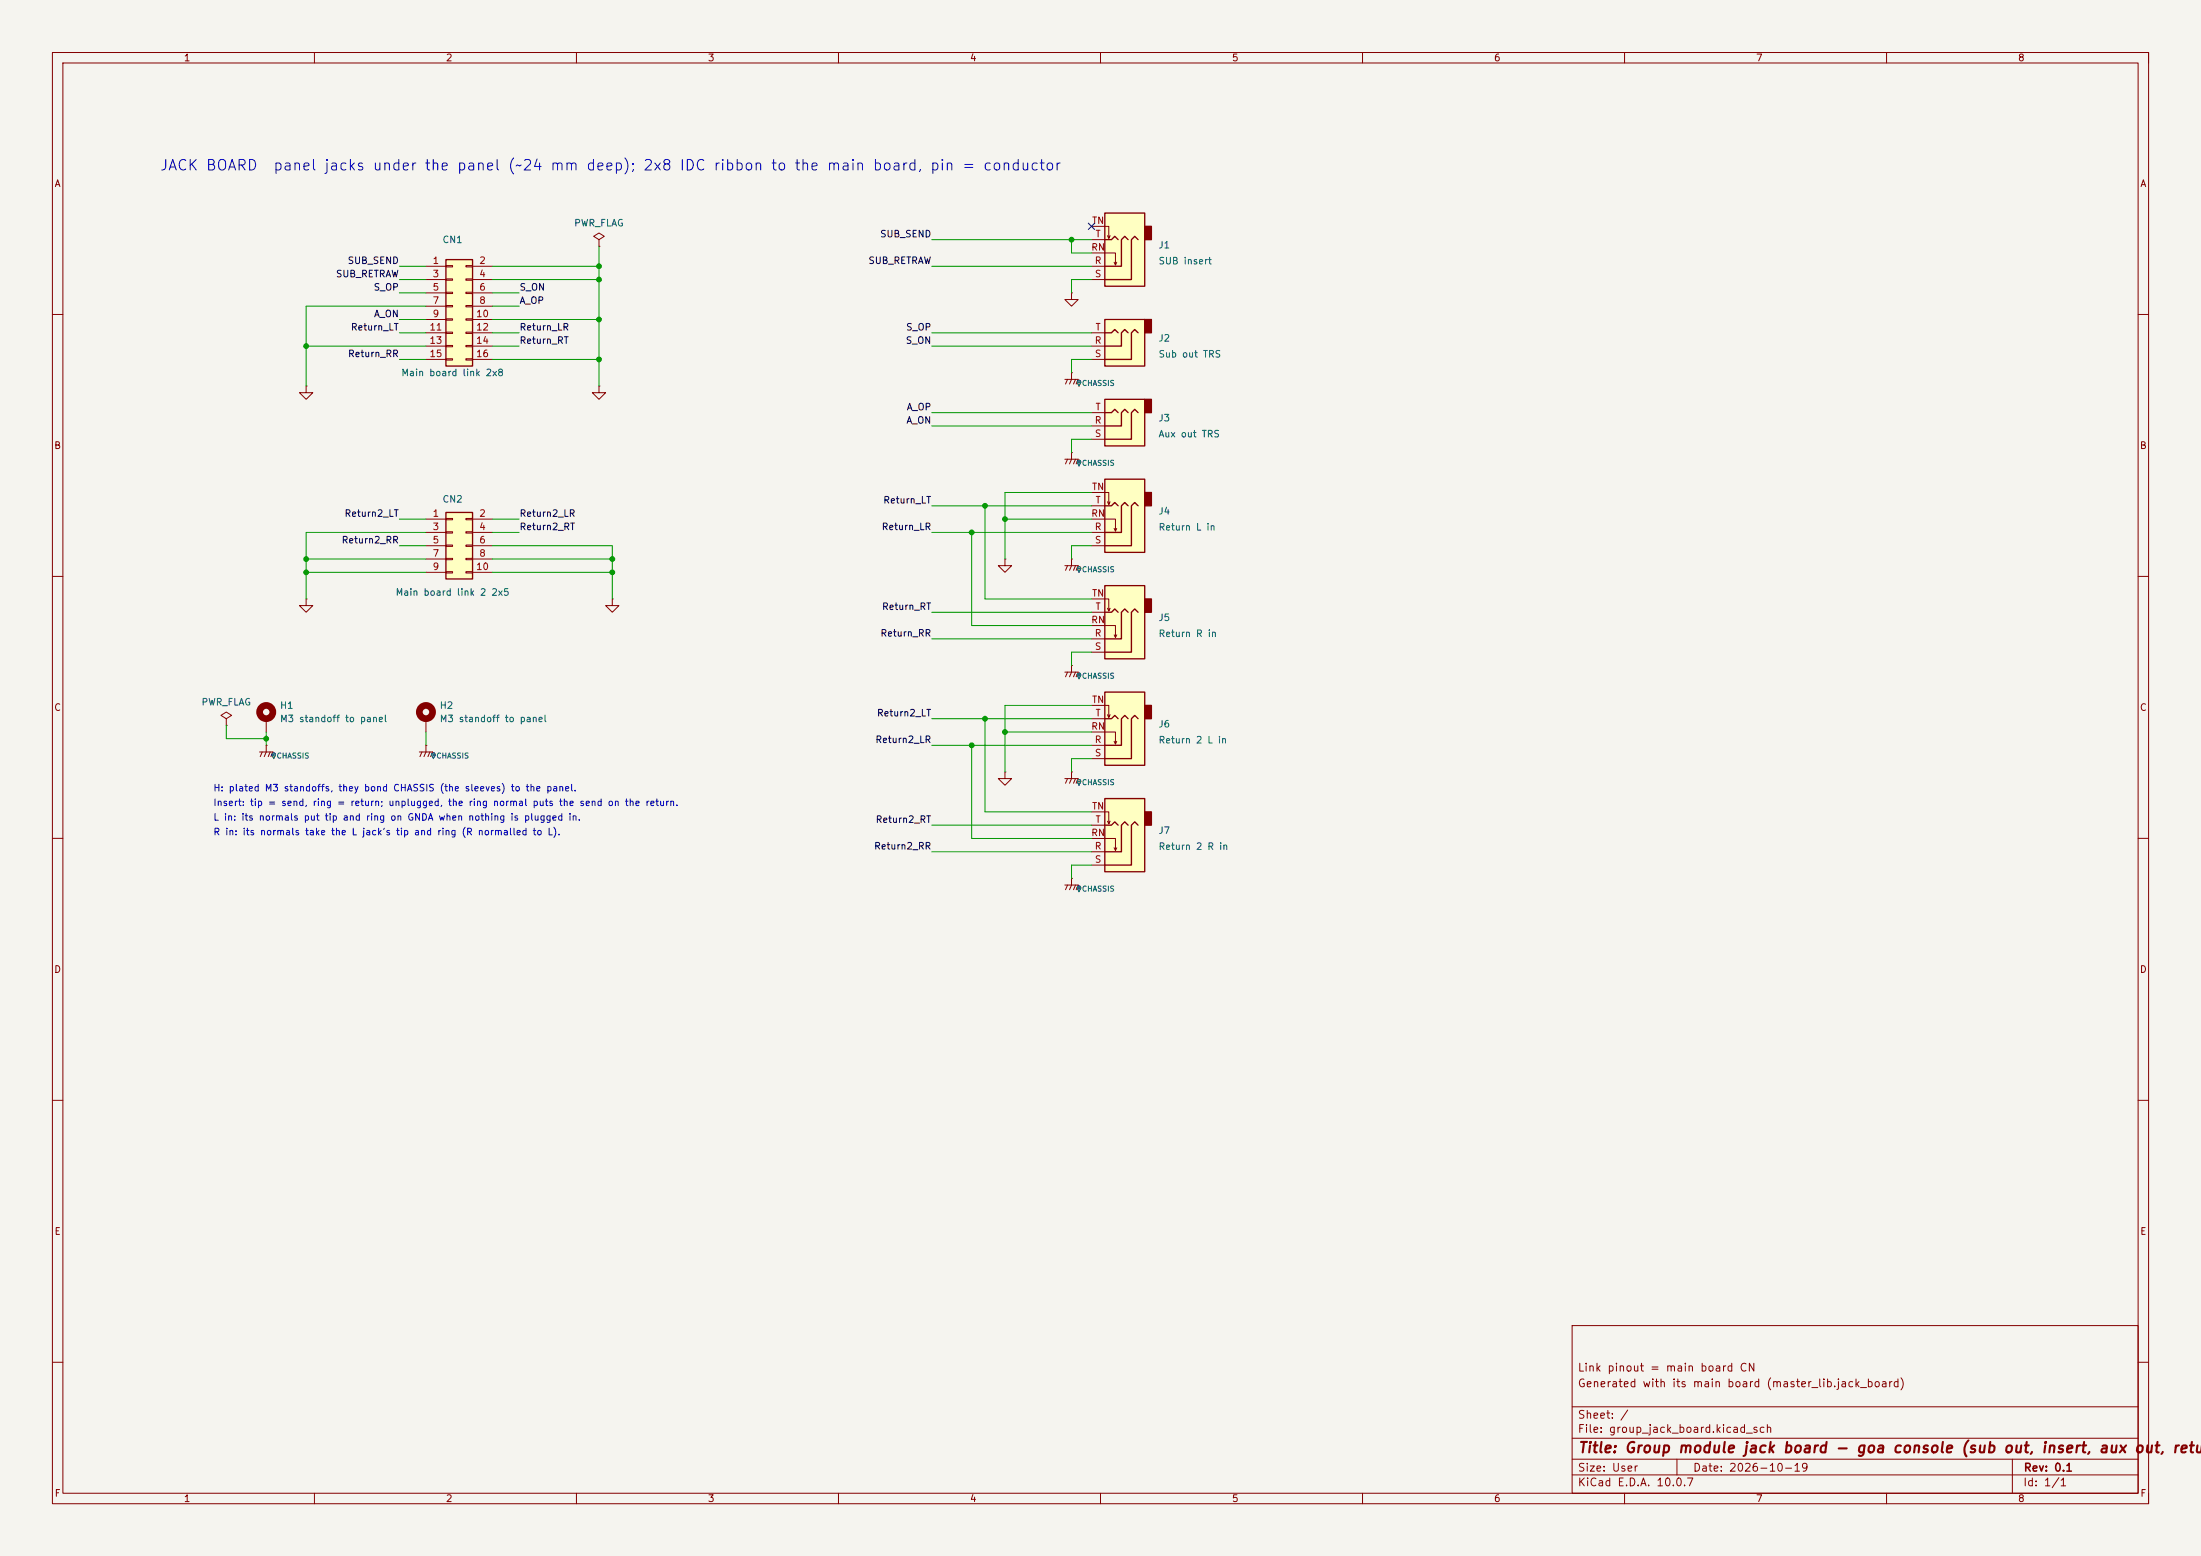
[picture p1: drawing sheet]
(kicad_sch (version 20230121) (generator eeschema)

 (paper "User" 420 297)

 (title_block
  (title "Group module jack board - goa console (sub out, insert, aux out, return 1 and 2 L/R)")
  (date "2026-10-19")
  (rev "0.1")
  (company "")
  (comment 1 "Generated with its main board (master_lib.jack_board)")
  (comment 2 "Link pinout = main board CN"))

 (lib_symbols
  (symbol "Connector_Audio:AudioJack3_SwitchTR" (in_bom yes) (on_board yes)
   (property "Reference" "J" (at 0 8.89 0) (show_name) (effects (font (size 1.27 1.27))))
   (property "Value" "AudioJack3_SwitchTR" (at 0 6.35 0) (show_name) (effects (font (size 1.27 1.27))))
   (property "Footprint" "" (at 0 0 0) (show_name) (effects (font (size 1.27 1.27))))
   (property "Datasheet" "" (at 0 0 0) (show_name) (effects (font (size 1.27 1.27))))
   (property "Description" "Audio Jack, 3 Poles (Stereo / TRS), Switched TR Poles (Normalling)" (at 0 0 0) (show_name) (effects (font (size 1.27 1.27))))
   (symbol "AudioJack3_SwitchTR_0_1"
    (rectangle (start -5.08 -5.08) (end -6.35 -7.62) (stroke (width 0.254) (type default)) (fill (type outline)))
    (polyline (pts (xy -1.905 -5.08) (xy -1.27 -5.715) (xy -0.635 -5.08) (xy -0.635 0) (xy 2.54 0)) (stroke (width 0.254) (type default)) (fill (type none)))
    (polyline (pts (xy 0 -5.08) (xy 0.635 -5.715) (xy 1.27 -5.08) (xy 2.54 -5.08)) (stroke (width 0.254) (type default)) (fill (type none)))
    (polyline (pts (xy 0.508 -0.254) (xy 0.762 -0.762)) (stroke (width 0) (type default)) (fill (type none)))
    (polyline (pts (xy 1.778 -5.334) (xy 2.032 -5.842)) (stroke (width 0) (type default)) (fill (type none)))
    (rectangle (start 2.54 3.81) (end -5.08 -10.16) (stroke (width 0.254) (type default)) (fill (type background)))
    (polyline (pts (xy 2.54 2.54) (xy -2.54 2.54) (xy -2.54 -5.08) (xy -3.175 -5.715) (xy -3.81 -5.08)) (stroke (width 0.254) (type default)) (fill (type none)))
    (polyline (pts (xy 2.54 -2.54) (xy 0.508 -2.54) (xy 0.508 -0.254) (xy 0.254 -0.762)) (stroke (width 0) (type default)) (fill (type none)))
    (polyline (pts (xy 2.54 -7.62) (xy 1.778 -7.62) (xy 1.778 -5.334) (xy 1.524 -5.842)) (stroke (width 0) (type default)) (fill (type none))))
   (symbol "AudioJack3_SwitchTR_1_1"
    (pin passive line (at 5.08 0 180) (length 2.54) (name "" (effects (font (size 1.27 1.27)))) (number "R" (effects (font (size 1.27 1.27)))))
    (pin passive line (at 5.08 -2.54 180) (length 2.54) (name "" (effects (font (size 1.27 1.27)))) (number "RN" (effects (font (size 1.27 1.27)))))
    (pin passive line (at 5.08 2.54 180) (length 2.54) (name "" (effects (font (size 1.27 1.27)))) (number "S" (effects (font (size 1.27 1.27)))))
    (pin passive line (at 5.08 -5.08 180) (length 2.54) (name "" (effects (font (size 1.27 1.27)))) (number "T" (effects (font (size 1.27 1.27)))))
    (pin passive line (at 5.08 -7.62 180) (length 2.54) (name "" (effects (font (size 1.27 1.27)))) (number "TN" (effects (font (size 1.27 1.27)))))))

  (symbol "Connector_Audio:AudioJack3" (in_bom yes) (on_board yes)
   (property "Reference" "J" (at 0 8.89 0) (show_name) (effects (font (size 1.27 1.27))))
   (property "Value" "AudioJack3" (at 0 6.35 0) (show_name) (effects (font (size 1.27 1.27))))
   (property "Footprint" "" (at 0 0 0) (show_name) (effects (font (size 1.27 1.27))))
   (property "Datasheet" "" (at 0 0 0) (show_name) (effects (font (size 1.27 1.27))))
   (property "Description" "Audio Jack, 3 Poles (Stereo / TRS)" (at 0 0 0) (show_name) (effects (font (size 1.27 1.27))))
   (symbol "AudioJack3_0_1"
    (rectangle (start -5.08 -5.08) (end -6.35 -2.54) (stroke (width 0.254) (type default)) (fill (type outline)))
    (polyline (pts (xy -1.905 -2.54) (xy -1.27 -3.175) (xy -0.635 -2.54) (xy -0.635 0) (xy 2.54 0)) (stroke (width 0.254) (type default)) (fill (type none)))
    (polyline (pts (xy 0 -2.54) (xy 0.635 -3.175) (xy 1.27 -2.54) (xy 2.54 -2.54)) (stroke (width 0.254) (type default)) (fill (type none)))
    (rectangle (start 2.54 3.81) (end -5.08 -5.08) (stroke (width 0.254) (type default)) (fill (type background)))
    (polyline (pts (xy 2.54 2.54) (xy -2.54 2.54) (xy -2.54 -2.54) (xy -3.175 -3.175) (xy -3.81 -2.54)) (stroke (width 0.254) (type default)) (fill (type none))))
   (symbol "AudioJack3_1_1"
    (pin passive line (at 5.08 0 180) (length 2.54) (name "" (effects (font (size 1.27 1.27)))) (number "R" (effects (font (size 1.27 1.27)))))
    (pin passive line (at 5.08 2.54 180) (length 2.54) (name "" (effects (font (size 1.27 1.27)))) (number "S" (effects (font (size 1.27 1.27)))))
    (pin passive line (at 5.08 -2.54 180) (length 2.54) (name "" (effects (font (size 1.27 1.27)))) (number "T" (effects (font (size 1.27 1.27)))))))

  (symbol "Connector_Generic:Conn_02x08_Odd_Even" (pin_names (offset 1.016) hide) (in_bom yes) (on_board yes)
   (property "Reference" "J" (at 1.27 10.16 0) (show_name) (effects (font (size 1.27 1.27))))
   (property "Value" "Conn_02x08_Odd_Even" (at 1.27 -12.7 0) (show_name) (effects (font (size 1.27 1.27))))
   (property "Footprint" "" (at 0 0 0) (show_name) (effects (font (size 1.27 1.27))))
   (property "Datasheet" "" (at 0 0 0) (show_name) (effects (font (size 1.27 1.27))))
   (property "Description" "Generic connector, double row, 02x08, odd/even pin numbering scheme (row 1 odd numbers, row 2 even numbers), script generated (kicad-library-utils/schlib/autogen/connector/)" (at 0 0 0) (show_name) (effects (font (size 1.27 1.27))))
   (symbol "Conn_02x08_Odd_Even_1_1"
    (rectangle (start -1.27 8.89) (end 3.81 -11.43) (stroke (width 0.254) (type default)) (fill (type background)))
    (rectangle (start -1.27 7.747) (end 0 7.493) (stroke (width 0.1524) (type default)) (fill (type none)))
    (rectangle (start -1.27 5.207) (end 0 4.953) (stroke (width 0.1524) (type default)) (fill (type none)))
    (rectangle (start -1.27 2.667) (end 0 2.413) (stroke (width 0.1524) (type default)) (fill (type none)))
    (rectangle (start -1.27 0.127) (end 0 -0.127) (stroke (width 0.1524) (type default)) (fill (type none)))
    (rectangle (start -1.27 -2.413) (end 0 -2.667) (stroke (width 0.1524) (type default)) (fill (type none)))
    (rectangle (start -1.27 -4.953) (end 0 -5.207) (stroke (width 0.1524) (type default)) (fill (type none)))
    (rectangle (start -1.27 -7.493) (end 0 -7.747) (stroke (width 0.1524) (type default)) (fill (type none)))
    (rectangle (start -1.27 -10.033) (end 0 -10.287) (stroke (width 0.1524) (type default)) (fill (type none)))
    (rectangle (start 3.81 7.747) (end 2.54 7.493) (stroke (width 0.1524) (type default)) (fill (type none)))
    (rectangle (start 3.81 5.207) (end 2.54 4.953) (stroke (width 0.1524) (type default)) (fill (type none)))
    (rectangle (start 3.81 2.667) (end 2.54 2.413) (stroke (width 0.1524) (type default)) (fill (type none)))
    (rectangle (start 3.81 0.127) (end 2.54 -0.127) (stroke (width 0.1524) (type default)) (fill (type none)))
    (rectangle (start 3.81 -2.413) (end 2.54 -2.667) (stroke (width 0.1524) (type default)) (fill (type none)))
    (rectangle (start 3.81 -4.953) (end 2.54 -5.207) (stroke (width 0.1524) (type default)) (fill (type none)))
    (rectangle (start 3.81 -7.493) (end 2.54 -7.747) (stroke (width 0.1524) (type default)) (fill (type none)))
    (rectangle (start 3.81 -10.033) (end 2.54 -10.287) (stroke (width 0.1524) (type default)) (fill (type none)))
    (pin passive line (at -5.08 7.62 0) (length 3.81) (name "Pin_1" (effects (font (size 1.27 1.27)))) (number "1" (effects (font (size 1.27 1.27)))))
    (pin passive line (at 7.62 7.62 180) (length 3.81) (name "Pin_2" (effects (font (size 1.27 1.27)))) (number "2" (effects (font (size 1.27 1.27)))))
    (pin passive line (at -5.08 5.08 0) (length 3.81) (name "Pin_3" (effects (font (size 1.27 1.27)))) (number "3" (effects (font (size 1.27 1.27)))))
    (pin passive line (at 7.62 5.08 180) (length 3.81) (name "Pin_4" (effects (font (size 1.27 1.27)))) (number "4" (effects (font (size 1.27 1.27)))))
    (pin passive line (at -5.08 2.54 0) (length 3.81) (name "Pin_5" (effects (font (size 1.27 1.27)))) (number "5" (effects (font (size 1.27 1.27)))))
    (pin passive line (at 7.62 2.54 180) (length 3.81) (name "Pin_6" (effects (font (size 1.27 1.27)))) (number "6" (effects (font (size 1.27 1.27)))))
    (pin passive line (at -5.08 0 0) (length 3.81) (name "Pin_7" (effects (font (size 1.27 1.27)))) (number "7" (effects (font (size 1.27 1.27)))))
    (pin passive line (at 7.62 0 180) (length 3.81) (name "Pin_8" (effects (font (size 1.27 1.27)))) (number "8" (effects (font (size 1.27 1.27)))))
    (pin passive line (at -5.08 -2.54 0) (length 3.81) (name "Pin_9" (effects (font (size 1.27 1.27)))) (number "9" (effects (font (size 1.27 1.27)))))
    (pin passive line (at 7.62 -2.54 180) (length 3.81) (name "Pin_10" (effects (font (size 1.27 1.27)))) (number "10" (effects (font (size 1.27 1.27)))))
    (pin passive line (at -5.08 -5.08 0) (length 3.81) (name "Pin_11" (effects (font (size 1.27 1.27)))) (number "11" (effects (font (size 1.27 1.27)))))
    (pin passive line (at 7.62 -5.08 180) (length 3.81) (name "Pin_12" (effects (font (size 1.27 1.27)))) (number "12" (effects (font (size 1.27 1.27)))))
    (pin passive line (at -5.08 -7.62 0) (length 3.81) (name "Pin_13" (effects (font (size 1.27 1.27)))) (number "13" (effects (font (size 1.27 1.27)))))
    (pin passive line (at 7.62 -7.62 180) (length 3.81) (name "Pin_14" (effects (font (size 1.27 1.27)))) (number "14" (effects (font (size 1.27 1.27)))))
    (pin passive line (at -5.08 -10.16 0) (length 3.81) (name "Pin_15" (effects (font (size 1.27 1.27)))) (number "15" (effects (font (size 1.27 1.27)))))
    (pin passive line (at 7.62 -10.16 180) (length 3.81) (name "Pin_16" (effects (font (size 1.27 1.27)))) (number "16" (effects (font (size 1.27 1.27)))))))

  (symbol "Connector_Generic:Conn_02x05_Odd_Even" (pin_names (offset 1.016) hide) (in_bom yes) (on_board yes)
   (property "Reference" "J" (at 1.27 7.62 0) (show_name) (effects (font (size 1.27 1.27))))
   (property "Value" "Conn_02x05_Odd_Even" (at 1.27 -7.62 0) (show_name) (effects (font (size 1.27 1.27))))
   (property "Footprint" "" (at 0 0 0) (show_name) (effects (font (size 1.27 1.27))))
   (property "Datasheet" "" (at 0 0 0) (show_name) (effects (font (size 1.27 1.27))))
   (property "Description" "Generic connector, double row, 02x05, odd/even pin numbering scheme (row 1 odd numbers, row 2 even numbers), script generated (kicad-library-utils/schlib/autogen/connector/)" (at 0 0 0) (show_name) (effects (font (size 1.27 1.27))))
   (symbol "Conn_02x05_Odd_Even_1_1"
    (rectangle (start -1.27 6.35) (end 3.81 -6.35) (stroke (width 0.254) (type default)) (fill (type background)))
    (rectangle (start -1.27 5.207) (end 0 4.953) (stroke (width 0.1524) (type default)) (fill (type none)))
    (rectangle (start -1.27 2.667) (end 0 2.413) (stroke (width 0.1524) (type default)) (fill (type none)))
    (rectangle (start -1.27 0.127) (end 0 -0.127) (stroke (width 0.1524) (type default)) (fill (type none)))
    (rectangle (start -1.27 -2.413) (end 0 -2.667) (stroke (width 0.1524) (type default)) (fill (type none)))
    (rectangle (start -1.27 -4.953) (end 0 -5.207) (stroke (width 0.1524) (type default)) (fill (type none)))
    (rectangle (start 3.81 5.207) (end 2.54 4.953) (stroke (width 0.1524) (type default)) (fill (type none)))
    (rectangle (start 3.81 2.667) (end 2.54 2.413) (stroke (width 0.1524) (type default)) (fill (type none)))
    (rectangle (start 3.81 0.127) (end 2.54 -0.127) (stroke (width 0.1524) (type default)) (fill (type none)))
    (rectangle (start 3.81 -2.413) (end 2.54 -2.667) (stroke (width 0.1524) (type default)) (fill (type none)))
    (rectangle (start 3.81 -4.953) (end 2.54 -5.207) (stroke (width 0.1524) (type default)) (fill (type none)))
    (pin passive line (at -5.08 5.08 0) (length 3.81) (name "Pin_1" (effects (font (size 1.27 1.27)))) (number "1" (effects (font (size 1.27 1.27)))))
    (pin passive line (at 7.62 5.08 180) (length 3.81) (name "Pin_2" (effects (font (size 1.27 1.27)))) (number "2" (effects (font (size 1.27 1.27)))))
    (pin passive line (at -5.08 2.54 0) (length 3.81) (name "Pin_3" (effects (font (size 1.27 1.27)))) (number "3" (effects (font (size 1.27 1.27)))))
    (pin passive line (at 7.62 2.54 180) (length 3.81) (name "Pin_4" (effects (font (size 1.27 1.27)))) (number "4" (effects (font (size 1.27 1.27)))))
    (pin passive line (at -5.08 0 0) (length 3.81) (name "Pin_5" (effects (font (size 1.27 1.27)))) (number "5" (effects (font (size 1.27 1.27)))))
    (pin passive line (at 7.62 0 180) (length 3.81) (name "Pin_6" (effects (font (size 1.27 1.27)))) (number "6" (effects (font (size 1.27 1.27)))))
    (pin passive line (at -5.08 -2.54 0) (length 3.81) (name "Pin_7" (effects (font (size 1.27 1.27)))) (number "7" (effects (font (size 1.27 1.27)))))
    (pin passive line (at 7.62 -2.54 180) (length 3.81) (name "Pin_8" (effects (font (size 1.27 1.27)))) (number "8" (effects (font (size 1.27 1.27)))))
    (pin passive line (at -5.08 -5.08 0) (length 3.81) (name "Pin_9" (effects (font (size 1.27 1.27)))) (number "9" (effects (font (size 1.27 1.27)))))
    (pin passive line (at 7.62 -5.08 180) (length 3.81) (name "Pin_10" (effects (font (size 1.27 1.27)))) (number "10" (effects (font (size 1.27 1.27)))))))

  (symbol "Mechanical:MountingHole_Pad" (pin_numbers hide) (pin_names (offset 1.016) hide) (in_bom no) (on_board yes)
   (property "Reference" "H" (at 0 6.35 0) (show_name) (effects (font (size 1.27 1.27))))
   (property "Value" "MountingHole_Pad" (at 0 4.445 0) (show_name) (effects (font (size 1.27 1.27))))
   (property "Footprint" "" (at 0 0 0) (show_name) (effects (font (size 1.27 1.27))))
   (property "Datasheet" "" (at 0 0 0) (show_name) (effects (font (size 1.27 1.27))))
   (property "Description" "Mounting Hole with connection" (at 0 0 0) (show_name) (effects (font (size 1.27 1.27))))
   (symbol "MountingHole_Pad_0_1"
    (circle (center 0 1.27) (radius 1.27) (stroke (width 1.27) (type default)) (fill (type none))))
   (symbol "MountingHole_Pad_1_1"
    (pin input line (at 0 -2.54 90) (length 2.54) (name "1" (effects (font (size 1.27 1.27)))) (number "1" (effects (font (size 1.27 1.27)))))))

  (symbol "power:PWR_FLAG" (power) (pin_numbers hide) (pin_names (offset 0) hide) (in_bom yes) (on_board yes)
   (property "Reference" "#FLG" (at 0 1.905 0) (show_name) (effects (font (size 1.27 1.27))))
   (property "Value" "PWR_FLAG" (at 0 3.81 0) (show_name) (effects (font (size 1.27 1.27))))
   (property "Footprint" "" (at 0 0 0) (show_name) (effects (font (size 1.27 1.27))))
   (property "Datasheet" "" (at 0 0 0) (show_name) (effects (font (size 1.27 1.27))))
   (property "Description" "Special symbol for telling ERC where power comes from" (at 0 0 0) (show_name) (effects (font (size 1.27 1.27))))
   (symbol "PWR_FLAG_0_0"
    (pin power_out line (at 0 0 90) (length 0) (name "" (effects (font (size 1.27 1.27)))) (number "1" (effects (font (size 1.27 1.27))))))
   (symbol "PWR_FLAG_0_1"
    (polyline (pts (xy 0 0) (xy 0 1.27) (xy -1.016 1.905) (xy 0 2.54) (xy 1.016 1.905) (xy 0 1.27)) (stroke (width 0) (type default)) (fill (type none)))))

  (symbol "power:GNDA" (power) (pin_numbers hide) (pin_names (offset 0) hide) (in_bom yes) (on_board yes)
   (property "Reference" "#PWR" (at 0 -6.35 0) (show_name) (effects (font (size 1.27 1.27))))
   (property "Value" "GNDA" (at 0 -3.81 0) (show_name) (effects (font (size 1.27 1.27))))
   (property "Footprint" "" (at 0 0 0) (show_name) (effects (font (size 1.27 1.27))))
   (property "Datasheet" "" (at 0 0 0) (show_name) (effects (font (size 1.27 1.27))))
   (property "Description" "Power symbol creates a global label with name \"GNDA\" , analog ground" (at 0 0 0) (show_name) (effects (font (size 1.27 1.27))))
   (symbol "GNDA_0_1"
    (polyline (pts (xy 0 0) (xy 0 -1.27) (xy 1.27 -1.27) (xy 0 -2.54) (xy -1.27 -1.27) (xy 0 -1.27)) (stroke (width 0) (type default)) (fill (type none))))
   (symbol "GNDA_1_1"
    (pin power_in line (at 0 0 270) (length 0) (name "" (effects (font (size 1.27 1.27)))) (number "1" (effects (font (size 1.27 1.27)))))))

  (symbol "goa-console:CHASSIS" (power local) (pin_numbers hide) (pin_names (offset 0) hide) (in_bom yes) (on_board yes)
   (property "Reference" "#PWR" (at 0 -6.35 0) (effects (font (size 1.27 1.27)) hide))
   (property "Value" "CHASSIS" (at 0 -3.81 0) (effects (font (size 1.27 1.27))))
   (property "Footprint" "" (at 0 0 0) (effects (font (size 1.27 1.27)) hide))
   (property "Datasheet" "" (at 0 0 0) (effects (font (size 1.27 1.27)) hide))
   (property "Description" "Power symbol local to its sheet: its net is named like a label's (/CHASSIS). Panel / frame metal on a jack board (jack sleeves, XLR shells, standoffs), the chassis mark" (at 0 0 0) (effects (font (size 1.27 1.27)) hide))
   (symbol "CHASSIS_0_1"
    (polyline (pts (xy 0 0) (xy 0 -1.27)) (stroke (width 0) (type default)) (fill (type none)))
    (polyline (pts (xy -1.27 -1.27) (xy 1.27 -1.27)) (stroke (width 0) (type default)) (fill (type none)))
    (polyline (pts (xy -0.762 -1.27) (xy -1.143 -2.159)) (stroke (width 0) (type default)) (fill (type none)))
    (polyline (pts (xy 0 -1.27) (xy -0.381 -2.159)) (stroke (width 0) (type default)) (fill (type none)))
    (polyline (pts (xy 0.762 -1.27) (xy 0.381 -2.159)) (stroke (width 0) (type default)) (fill (type none)))
    (polyline (pts (xy 1.27 -1.27) (xy 0.889 -2.159)) (stroke (width 0) (type default)) (fill (type none))))
   (symbol "CHASSIS_1_1"
    (pin power_in line (at 0 0 270) (length 0) (name "" (effects (font (size 1.27 1.27)))) (number "1" (effects (font (size 1.27 1.27))))))))

 (junction (at 50.8 140.97) (diameter 0) (color 0 0 0 0))
 (junction (at 58.42 66.04) (diameter 0) (color 0 0 0 0))
 (junction (at 58.42 106.68) (diameter 0) (color 0 0 0 0))
 (junction (at 58.42 109.22) (diameter 0) (color 0 0 0 0))
 (junction (at 114.3 50.8) (diameter 0) (color 0 0 0 0))
 (junction (at 114.3 53.34) (diameter 0) (color 0 0 0 0))
 (junction (at 114.3 60.96) (diameter 0) (color 0 0 0 0))
 (junction (at 114.3 68.58) (diameter 0) (color 0 0 0 0))
 (junction (at 116.84 106.68) (diameter 0) (color 0 0 0 0))
 (junction (at 116.84 109.22) (diameter 0) (color 0 0 0 0))
 (junction (at 185.42 101.6) (diameter 0) (color 0 0 0 0))
 (junction (at 185.42 142.24) (diameter 0) (color 0 0 0 0))
 (junction (at 187.96 96.52) (diameter 0) (color 0 0 0 0))
 (junction (at 187.96 137.16) (diameter 0) (color 0 0 0 0))
 (junction (at 191.77 99.06) (diameter 0) (color 0 0 0 0))
 (junction (at 191.77 139.7) (diameter 0) (color 0 0 0 0))
 (junction (at 204.47 45.72) (diameter 0) (color 0 0 0 0))

 (no_connect (at 208.28 43.18))

 (wire (pts (xy 81.28 50.8) (xy 76.2 50.8)) (stroke (width 0) (type default)))
 (wire (pts (xy 81.28 53.34) (xy 76.2 53.34)) (stroke (width 0) (type default)))
 (wire (pts (xy 81.28 55.88) (xy 76.2 55.88)) (stroke (width 0) (type default)))
 (wire (pts (xy 81.28 60.96) (xy 76.2 60.96)) (stroke (width 0) (type default)))
 (wire (pts (xy 81.28 63.5) (xy 76.2 63.5)) (stroke (width 0) (type default)))
 (wire (pts (xy 81.28 68.58) (xy 76.2 68.58)) (stroke (width 0) (type default)))
 (wire (pts (xy 81.28 58.42) (xy 58.42 58.42)) (stroke (width 0) (type default)))
 (wire (pts (xy 81.28 66.04) (xy 58.42 66.04)) (stroke (width 0) (type default)))
 (wire (pts (xy 58.42 58.42) (xy 58.42 73.66)) (stroke (width 0) (type default)))
 (wire (pts (xy 93.98 55.88) (xy 99.06 55.88)) (stroke (width 0) (type default)))
 (wire (pts (xy 93.98 58.42) (xy 99.06 58.42)) (stroke (width 0) (type default)))
 (wire (pts (xy 93.98 63.5) (xy 99.06 63.5)) (stroke (width 0) (type default)))
 (wire (pts (xy 93.98 66.04) (xy 99.06 66.04)) (stroke (width 0) (type default)))
 (wire (pts (xy 93.98 50.8) (xy 114.3 50.8)) (stroke (width 0) (type default)))
 (wire (pts (xy 93.98 53.34) (xy 114.3 53.34)) (stroke (width 0) (type default)))
 (wire (pts (xy 93.98 60.96) (xy 114.3 60.96)) (stroke (width 0) (type default)))
 (wire (pts (xy 93.98 68.58) (xy 114.3 68.58)) (stroke (width 0) (type default)))
 (wire (pts (xy 114.3 50.8) (xy 114.3 73.66)) (stroke (width 0) (type default)))
 (wire (pts (xy 81.28 99.06) (xy 76.2 99.06)) (stroke (width 0) (type default)))
 (wire (pts (xy 81.28 104.14) (xy 76.2 104.14)) (stroke (width 0) (type default)))
 (wire (pts (xy 81.28 101.6) (xy 58.42 101.6)) (stroke (width 0) (type default)))
 (wire (pts (xy 81.28 106.68) (xy 58.42 106.68)) (stroke (width 0) (type default)))
 (wire (pts (xy 81.28 109.22) (xy 58.42 109.22)) (stroke (width 0) (type default)))
 (wire (pts (xy 58.42 101.6) (xy 58.42 114.3)) (stroke (width 0) (type default)))
 (wire (pts (xy 93.98 99.06) (xy 99.06 99.06)) (stroke (width 0) (type default)))
 (wire (pts (xy 93.98 101.6) (xy 99.06 101.6)) (stroke (width 0) (type default)))
 (wire (pts (xy 93.98 104.14) (xy 116.84 104.14)) (stroke (width 0) (type default)))
 (wire (pts (xy 93.98 106.68) (xy 116.84 106.68)) (stroke (width 0) (type default)))
 (wire (pts (xy 93.98 109.22) (xy 116.84 109.22)) (stroke (width 0) (type default)))
 (wire (pts (xy 116.84 104.14) (xy 116.84 114.3)) (stroke (width 0) (type default)))
 (wire (pts (xy 50.8 139.7) (xy 50.8 142.24)) (stroke (width 0) (type default)))
 (wire (pts (xy 81.28 139.7) (xy 81.28 142.24)) (stroke (width 0) (type default)))
 (wire (pts (xy 50.8 140.97) (xy 43.18 140.97)) (stroke (width 0) (type default)))
 (wire (pts (xy 43.18 140.97) (xy 43.18 138.43)) (stroke (width 0) (type default)))
 (wire (pts (xy 114.3 50.8) (xy 114.3 46.99)) (stroke (width 0) (type default)))
 (wire (pts (xy 208.28 53.34) (xy 204.47 53.34)) (stroke (width 0) (type default)))
 (wire (pts (xy 204.47 53.34) (xy 204.47 55.88)) (stroke (width 0) (type default)))
 (wire (pts (xy 208.28 48.26) (xy 204.47 48.26)) (stroke (width 0) (type default)))
 (wire (pts (xy 204.47 48.26) (xy 204.47 45.72)) (stroke (width 0) (type default)))
 (wire (pts (xy 208.28 45.72) (xy 177.8 45.72)) (stroke (width 0) (type default)))
 (wire (pts (xy 208.28 50.8) (xy 177.8 50.8)) (stroke (width 0) (type default)))
 (wire (pts (xy 208.28 68.58) (xy 204.47 68.58)) (stroke (width 0) (type default)))
 (wire (pts (xy 204.47 68.58) (xy 204.47 71.12)) (stroke (width 0) (type default)))
 (wire (pts (xy 208.28 63.5) (xy 177.8 63.5)) (stroke (width 0) (type default)))
 (wire (pts (xy 208.28 66.04) (xy 177.8 66.04)) (stroke (width 0) (type default)))
 (wire (pts (xy 208.28 83.82) (xy 204.47 83.82)) (stroke (width 0) (type default)))
 (wire (pts (xy 204.47 83.82) (xy 204.47 86.36)) (stroke (width 0) (type default)))
 (wire (pts (xy 208.28 78.74) (xy 177.8 78.74)) (stroke (width 0) (type default)))
 (wire (pts (xy 208.28 81.28) (xy 177.8 81.28)) (stroke (width 0) (type default)))
 (wire (pts (xy 208.28 104.14) (xy 204.47 104.14)) (stroke (width 0) (type default)))
 (wire (pts (xy 204.47 104.14) (xy 204.47 106.68)) (stroke (width 0) (type default)))
 (wire (pts (xy 208.28 93.98) (xy 191.77 93.98)) (stroke (width 0) (type default)))
 (wire (pts (xy 208.28 99.06) (xy 191.77 99.06)) (stroke (width 0) (type default)))
 (wire (pts (xy 191.77 93.98) (xy 191.77 106.68)) (stroke (width 0) (type default)))
 (wire (pts (xy 208.28 96.52) (xy 177.8 96.52)) (stroke (width 0) (type default)))
 (wire (pts (xy 208.28 101.6) (xy 177.8 101.6)) (stroke (width 0) (type default)))
 (wire (pts (xy 208.28 124.46) (xy 204.47 124.46)) (stroke (width 0) (type default)))
 (wire (pts (xy 204.47 124.46) (xy 204.47 127.0)) (stroke (width 0) (type default)))
 (wire (pts (xy 208.28 114.3) (xy 187.96 114.3)) (stroke (width 0) (type default)))
 (wire (pts (xy 208.28 119.38) (xy 185.42 119.38)) (stroke (width 0) (type default)))
 (wire (pts (xy 208.28 116.84) (xy 177.8 116.84)) (stroke (width 0) (type default)))
 (wire (pts (xy 208.28 121.92) (xy 177.8 121.92)) (stroke (width 0) (type default)))
 (wire (pts (xy 187.96 114.3) (xy 187.96 96.52)) (stroke (width 0) (type default)))
 (wire (pts (xy 185.42 119.38) (xy 185.42 101.6)) (stroke (width 0) (type default)))
 (wire (pts (xy 208.28 144.78) (xy 204.47 144.78)) (stroke (width 0) (type default)))
 (wire (pts (xy 204.47 144.78) (xy 204.47 147.32)) (stroke (width 0) (type default)))
 (wire (pts (xy 208.28 134.62) (xy 191.77 134.62)) (stroke (width 0) (type default)))
 (wire (pts (xy 208.28 139.7) (xy 191.77 139.7)) (stroke (width 0) (type default)))
 (wire (pts (xy 191.77 134.62) (xy 191.77 147.32)) (stroke (width 0) (type default)))
 (wire (pts (xy 208.28 137.16) (xy 177.8 137.16)) (stroke (width 0) (type default)))
 (wire (pts (xy 208.28 142.24) (xy 177.8 142.24)) (stroke (width 0) (type default)))
 (wire (pts (xy 208.28 165.1) (xy 204.47 165.1)) (stroke (width 0) (type default)))
 (wire (pts (xy 204.47 165.1) (xy 204.47 167.64)) (stroke (width 0) (type default)))
 (wire (pts (xy 208.28 154.94) (xy 187.96 154.94)) (stroke (width 0) (type default)))
 (wire (pts (xy 208.28 160.02) (xy 185.42 160.02)) (stroke (width 0) (type default)))
 (wire (pts (xy 208.28 157.48) (xy 177.8 157.48)) (stroke (width 0) (type default)))
 (wire (pts (xy 208.28 162.56) (xy 177.8 162.56)) (stroke (width 0) (type default)))
 (wire (pts (xy 187.96 154.94) (xy 187.96 137.16)) (stroke (width 0) (type default)))
 (wire (pts (xy 185.42 160.02) (xy 185.42 142.24)) (stroke (width 0) (type default)))

 (text "JACK BOARD  panel jacks under the panel (~24 mm deep); 2x8 IDC ribbon to the main board, pin = conductor" (at 30.48 31.75 0) (effects (font (size 2.0 2.0)) (justify left)))
 (text "H: plated M3 standoffs, they bond CHASSIS (the sleeves) to the panel." (at 40.64 150.622 0) (effects (font (size 1.27 1.27)) (justify left)))
 (text "Insert: tip = send, ring = return; unplugged, the ring normal puts the send on the return." (at 40.64 153.416 0) (effects (font (size 1.27 1.27)) (justify left)))
 (text "L in: its normals put tip and ring on GNDA when nothing is plugged in." (at 40.64 156.21 0) (effects (font (size 1.27 1.27)) (justify left)))
 (text "R in: its normals take the L jack's tip and ring (R normalled to L)." (at 40.64 159.004 0) (effects (font (size 1.27 1.27)) (justify left)))

 (label "SUB_SEND" (at 76.2 50.8 180) (effects (font (size 1.27 1.27)) (justify right bottom)))
 (label "SUB_RETRAW" (at 76.2 53.34 180) (effects (font (size 1.27 1.27)) (justify right bottom)))
 (label "S_OP" (at 76.2 55.88 180) (effects (font (size 1.27 1.27)) (justify right bottom)))
 (label "A_ON" (at 76.2 60.96 180) (effects (font (size 1.27 1.27)) (justify right bottom)))
 (label "Return_LT" (at 76.2 63.5 180) (effects (font (size 1.27 1.27)) (justify right bottom)))
 (label "Return_RR" (at 76.2 68.58 180) (effects (font (size 1.27 1.27)) (justify right bottom)))
 (label "S_ON" (at 99.06 55.88 0) (effects (font (size 1.27 1.27)) (justify left bottom)))
 (label "A_OP" (at 99.06 58.42 0) (effects (font (size 1.27 1.27)) (justify left bottom)))
 (label "Return_LR" (at 99.06 63.5 0) (effects (font (size 1.27 1.27)) (justify left bottom)))
 (label "Return_RT" (at 99.06 66.04 0) (effects (font (size 1.27 1.27)) (justify left bottom)))
 (label "Return2_LT" (at 76.2 99.06 180) (effects (font (size 1.27 1.27)) (justify right bottom)))
 (label "Return2_RR" (at 76.2 104.14 180) (effects (font (size 1.27 1.27)) (justify right bottom)))
 (label "Return2_LR" (at 99.06 99.06 0) (effects (font (size 1.27 1.27)) (justify left bottom)))
 (label "Return2_RT" (at 99.06 101.6 0) (effects (font (size 1.27 1.27)) (justify left bottom)))
 (label "SUB_SEND" (at 177.8 45.72 180) (effects (font (size 1.27 1.27)) (justify right bottom)))
 (label "SUB_RETRAW" (at 177.8 50.8 180) (effects (font (size 1.27 1.27)) (justify right bottom)))
 (label "S_OP" (at 177.8 63.5 180) (effects (font (size 1.27 1.27)) (justify right bottom)))
 (label "S_ON" (at 177.8 66.04 180) (effects (font (size 1.27 1.27)) (justify right bottom)))
 (label "A_OP" (at 177.8 78.74 180) (effects (font (size 1.27 1.27)) (justify right bottom)))
 (label "A_ON" (at 177.8 81.28 180) (effects (font (size 1.27 1.27)) (justify right bottom)))
 (label "Return_LT" (at 177.8 96.52 180) (effects (font (size 1.27 1.27)) (justify right bottom)))
 (label "Return_LR" (at 177.8 101.6 180) (effects (font (size 1.27 1.27)) (justify right bottom)))
 (label "Return_RT" (at 177.8 116.84 180) (effects (font (size 1.27 1.27)) (justify right bottom)))
 (label "Return_RR" (at 177.8 121.92 180) (effects (font (size 1.27 1.27)) (justify right bottom)))
 (label "Return2_LT" (at 177.8 137.16 180) (effects (font (size 1.27 1.27)) (justify right bottom)))
 (label "Return2_LR" (at 177.8 142.24 180) (effects (font (size 1.27 1.27)) (justify right bottom)))
 (label "Return2_RT" (at 177.8 157.48 180) (effects (font (size 1.27 1.27)) (justify right bottom)))
 (label "Return2_RR" (at 177.8 162.56 180) (effects (font (size 1.27 1.27)) (justify right bottom)))

 (symbol (lib_id "Connector_Audio:AudioJack3_SwitchTR") (at 213.36 50.8 180) (unit 1) (in_bom yes) (on_board yes)
  (property "Reference" "J1" (id 0) (at 220.98000000000002 46.736 0) (effects (font (size 1.27 1.27)) (justify right)))
  (property "Value" "SUB insert" (id 1) (at 220.98000000000002 49.784 0) (effects (font (size 1.27 1.27)) (justify right)))
  (property "Footprint" "Connector_Audio:Jack_6.35mm_Neutrik_NJ6FD-V_Vertical" (id 2) (at 213.36 50.8 0) (effects (font (size 1.27 1.27)) hide))
  (property "Datasheet" "" (id 3) (at 213.36 50.8 0) (effects (font (size 1.27 1.27)) hide))
  (property "MPN" "Neutrik NJ6FD-V" (id 4) (at 213.36 50.8 0) (effects (font (size 1.27 1.27)) hide)) (pin "R") (pin "RN") (pin "S") (pin "T") (pin "TN"))

 (symbol (lib_id "Connector_Audio:AudioJack3") (at 213.36 66.04 180) (unit 1) (in_bom yes) (on_board yes)
  (property "Reference" "J2" (id 0) (at 220.98000000000002 64.516 0) (effects (font (size 1.27 1.27)) (justify right)))
  (property "Value" "Sub out TRS" (id 1) (at 220.98000000000002 67.56400000000001 0) (effects (font (size 1.27 1.27)) (justify right)))
  (property "Footprint" "Connector_Audio:Jack_6.35mm_Neutrik_NJ6FD-V_Vertical" (id 2) (at 213.36 66.04 0) (effects (font (size 1.27 1.27)) hide))
  (property "Datasheet" "" (id 3) (at 213.36 66.04 0) (effects (font (size 1.27 1.27)) hide))
  (property "MPN" "Neutrik NJ6FD-V" (id 4) (at 213.36 66.04 0) (effects (font (size 1.27 1.27)) hide)) (pin "R") (pin "S") (pin "T"))

 (symbol (lib_id "Connector_Audio:AudioJack3") (at 213.36 81.28 180) (unit 1) (in_bom yes) (on_board yes)
  (property "Reference" "J3" (id 0) (at 220.98000000000002 79.756 0) (effects (font (size 1.27 1.27)) (justify right)))
  (property "Value" "Aux out TRS" (id 1) (at 220.98000000000002 82.804 0) (effects (font (size 1.27 1.27)) (justify right)))
  (property "Footprint" "Connector_Audio:Jack_6.35mm_Neutrik_NJ6FD-V_Vertical" (id 2) (at 213.36 81.28 0) (effects (font (size 1.27 1.27)) hide))
  (property "Datasheet" "" (id 3) (at 213.36 81.28 0) (effects (font (size 1.27 1.27)) hide))
  (property "MPN" "Neutrik NJ6FD-V" (id 4) (at 213.36 81.28 0) (effects (font (size 1.27 1.27)) hide)) (pin "R") (pin "S") (pin "T"))

 (symbol (lib_id "Connector_Audio:AudioJack3_SwitchTR") (at 213.36 101.6 180) (unit 1) (in_bom yes) (on_board yes)
  (property "Reference" "J4" (id 0) (at 220.98000000000002 97.536 0) (effects (font (size 1.27 1.27)) (justify right)))
  (property "Value" "Return L in" (id 1) (at 220.98000000000002 100.58399999999999 0) (effects (font (size 1.27 1.27)) (justify right)))
  (property "Footprint" "Connector_Audio:Jack_6.35mm_Neutrik_NJ6FD-V_Vertical" (id 2) (at 213.36 101.6 0) (effects (font (size 1.27 1.27)) hide))
  (property "Datasheet" "" (id 3) (at 213.36 101.6 0) (effects (font (size 1.27 1.27)) hide))
  (property "MPN" "Neutrik NJ6FD-V" (id 4) (at 213.36 101.6 0) (effects (font (size 1.27 1.27)) hide)) (pin "R") (pin "RN") (pin "S") (pin "T") (pin "TN"))

 (symbol (lib_id "Connector_Audio:AudioJack3_SwitchTR") (at 213.36 121.92 180) (unit 1) (in_bom yes) (on_board yes)
  (property "Reference" "J5" (id 0) (at 220.98000000000002 117.856 0) (effects (font (size 1.27 1.27)) (justify right)))
  (property "Value" "Return R in" (id 1) (at 220.98000000000002 120.904 0) (effects (font (size 1.27 1.27)) (justify right)))
  (property "Footprint" "Connector_Audio:Jack_6.35mm_Neutrik_NJ6FD-V_Vertical" (id 2) (at 213.36 121.92 0) (effects (font (size 1.27 1.27)) hide))
  (property "Datasheet" "" (id 3) (at 213.36 121.92 0) (effects (font (size 1.27 1.27)) hide))
  (property "MPN" "Neutrik NJ6FD-V" (id 4) (at 213.36 121.92 0) (effects (font (size 1.27 1.27)) hide)) (pin "R") (pin "RN") (pin "S") (pin "T") (pin "TN"))

 (symbol (lib_id "Connector_Audio:AudioJack3_SwitchTR") (at 213.36 142.24 180) (unit 1) (in_bom yes) (on_board yes)
  (property "Reference" "J6" (id 0) (at 220.98000000000002 138.17600000000002 0) (effects (font (size 1.27 1.27)) (justify right)))
  (property "Value" "Return 2 L in" (id 1) (at 220.98000000000002 141.22400000000002 0) (effects (font (size 1.27 1.27)) (justify right)))
  (property "Footprint" "Connector_Audio:Jack_6.35mm_Neutrik_NJ6FD-V_Vertical" (id 2) (at 213.36 142.24 0) (effects (font (size 1.27 1.27)) hide))
  (property "Datasheet" "" (id 3) (at 213.36 142.24 0) (effects (font (size 1.27 1.27)) hide))
  (property "MPN" "Neutrik NJ6FD-V" (id 4) (at 213.36 142.24 0) (effects (font (size 1.27 1.27)) hide)) (pin "R") (pin "RN") (pin "S") (pin "T") (pin "TN"))

 (symbol (lib_id "Connector_Audio:AudioJack3_SwitchTR") (at 213.36 162.56 180) (unit 1) (in_bom yes) (on_board yes)
  (property "Reference" "J7" (id 0) (at 220.98000000000002 158.496 0) (effects (font (size 1.27 1.27)) (justify right)))
  (property "Value" "Return 2 R in" (id 1) (at 220.98000000000002 161.544 0) (effects (font (size 1.27 1.27)) (justify right)))
  (property "Footprint" "Connector_Audio:Jack_6.35mm_Neutrik_NJ6FD-V_Vertical" (id 2) (at 213.36 162.56 0) (effects (font (size 1.27 1.27)) hide))
  (property "Datasheet" "" (id 3) (at 213.36 162.56 0) (effects (font (size 1.27 1.27)) hide))
  (property "MPN" "Neutrik NJ6FD-V" (id 4) (at 213.36 162.56 0) (effects (font (size 1.27 1.27)) hide)) (pin "R") (pin "RN") (pin "S") (pin "T") (pin "TN"))

 (symbol (lib_id "Connector_Generic:Conn_02x08_Odd_Even") (at 86.36 58.42 0) (unit 1) (in_bom yes) (on_board yes)
  (property "Reference" "CN1" (id 0) (at 86.36 45.72 0) (effects (font (size 1.27 1.27))))
  (property "Value" "Main board link 2x8" (id 1) (at 86.36 71.12 0) (effects (font (size 1.27 1.27))))
  (property "Footprint" "Connector_IDC:IDC-Header_2x08_P2.54mm_Vertical" (id 2) (at 86.36 58.42 0) (effects (font (size 1.27 1.27)) hide))
  (property "Datasheet" "" (id 3) (at 86.36 58.42 0) (effects (font (size 1.27 1.27)) hide))
  (property "MPN" "Wurth 61201621621 (2x8 box header)" (id 4) (at 86.36 58.42 0) (effects (font (size 1.27 1.27)) hide)) (pin "1") (pin "2") (pin "3") (pin "4") (pin "5") (pin "6") (pin "7") (pin "8") (pin "9") (pin "10") (pin "11") (pin "12") (pin "13") (pin "14") (pin "15") (pin "16"))

 (symbol (lib_id "Connector_Generic:Conn_02x05_Odd_Even") (at 86.36 104.14 0) (unit 1) (in_bom yes) (on_board yes)
  (property "Reference" "CN2" (id 0) (at 86.36 95.25 0) (effects (font (size 1.27 1.27))))
  (property "Value" "Main board link 2 2x5" (id 1) (at 86.36 113.03 0) (effects (font (size 1.27 1.27))))
  (property "Footprint" "Connector_IDC:IDC-Header_2x05_P2.54mm_Vertical" (id 2) (at 86.36 104.14 0) (effects (font (size 1.27 1.27)) hide))
  (property "Datasheet" "" (id 3) (at 86.36 104.14 0) (effects (font (size 1.27 1.27)) hide))
  (property "MPN" "Wurth 61201021621 (2x5 box header)" (id 4) (at 86.36 104.14 0) (effects (font (size 1.27 1.27)) hide)) (pin "1") (pin "2") (pin "3") (pin "4") (pin "5") (pin "6") (pin "7") (pin "8") (pin "9") (pin "10"))

 (symbol (lib_id "Mechanical:MountingHole_Pad") (at 50.8 137.16 0) (unit 1) (in_bom no) (on_board yes)
  (property "Reference" "H1" (id 0) (at 53.339999999999996 134.62 0) (effects (font (size 1.27 1.27)) (justify left)))
  (property "Value" "M3 standoff to panel" (id 1) (at 53.339999999999996 137.16 0) (effects (font (size 1.27 1.27)) (justify left)))
  (property "Footprint" "MountingHole:MountingHole_3.2mm_M3_Pad" (id 2) (at 50.8 137.16 0) (effects (font (size 1.27 1.27)) hide))
  (property "Datasheet" "" (id 3) (at 50.8 137.16 0) (effects (font (size 1.27 1.27)) hide)) (pin "1"))

 (symbol (lib_id "Mechanical:MountingHole_Pad") (at 81.28 137.16 0) (unit 1) (in_bom no) (on_board yes)
  (property "Reference" "H2" (id 0) (at 83.82000000000001 134.62 0) (effects (font (size 1.27 1.27)) (justify left)))
  (property "Value" "M3 standoff to panel" (id 1) (at 83.82000000000001 137.16 0) (effects (font (size 1.27 1.27)) (justify left)))
  (property "Footprint" "MountingHole:MountingHole_3.2mm_M3_Pad" (id 2) (at 81.28 137.16 0) (effects (font (size 1.27 1.27)) hide))
  (property "Datasheet" "" (id 3) (at 81.28 137.16 0) (effects (font (size 1.27 1.27)) hide)) (pin "1"))

 (symbol (lib_id "power:PWR_FLAG") (at 114.3 46.99 0) (unit 1) (in_bom no) (on_board no)
  (property "Reference" "#FLG01" (id 0) (at 116.84 38.1 0) (effects (font (size 1.27 1.27)) hide))
  (property "Value" "PWR_FLAG" (id 1) (at 114.3 42.54 0) (effects (font (size 1.27 1.27))))
  (property "Footprint" "" (id 2) (at 114.3 46.99 0) (effects (font (size 1.27 1.27)) hide))
  (property "Datasheet" "" (id 3) (at 114.3 46.99 0) (effects (font (size 1.27 1.27)) hide)) (pin "1"))

 (symbol (lib_id "power:GNDA") (at 58.42 73.66 0) (unit 1) (in_bom yes) (on_board yes)
  (property "Reference" "#PWR001" (id 0) (at 58.42 78.66 0) (effects (font (size 1.27 1.27)) hide))
  (property "Value" "GNDA" (id 1) (at 60.32 75.66 0) (effects (font (size 1.0 1.0)) (justify left) hide))
  (property "Footprint" "" (id 2) (at 58.42 73.66 0) (effects (font (size 1.27 1.27)) hide))
  (property "Datasheet" "" (id 3) (at 58.42 73.66 0) (effects (font (size 1.27 1.27)) hide)) (pin "1"))

 (symbol (lib_id "power:GNDA") (at 114.3 73.66 0) (unit 1) (in_bom yes) (on_board yes)
  (property "Reference" "#PWR002" (id 0) (at 114.3 78.66 0) (effects (font (size 1.27 1.27)) hide))
  (property "Value" "GNDA" (id 1) (at 116.2 75.66 0) (effects (font (size 1.0 1.0)) (justify left) hide))
  (property "Footprint" "" (id 2) (at 114.3 73.66 0) (effects (font (size 1.27 1.27)) hide))
  (property "Datasheet" "" (id 3) (at 114.3 73.66 0) (effects (font (size 1.27 1.27)) hide)) (pin "1"))

 (symbol (lib_id "power:GNDA") (at 58.42 114.3 0) (unit 1) (in_bom yes) (on_board yes)
  (property "Reference" "#PWR003" (id 0) (at 58.42 119.3 0) (effects (font (size 1.27 1.27)) hide))
  (property "Value" "GNDA" (id 1) (at 60.32 116.3 0) (effects (font (size 1.0 1.0)) (justify left) hide))
  (property "Footprint" "" (id 2) (at 58.42 114.3 0) (effects (font (size 1.27 1.27)) hide))
  (property "Datasheet" "" (id 3) (at 58.42 114.3 0) (effects (font (size 1.27 1.27)) hide)) (pin "1"))

 (symbol (lib_id "power:GNDA") (at 116.84 114.3 0) (unit 1) (in_bom yes) (on_board yes)
  (property "Reference" "#PWR004" (id 0) (at 116.84 119.3 0) (effects (font (size 1.27 1.27)) hide))
  (property "Value" "GNDA" (id 1) (at 118.74000000000001 116.3 0) (effects (font (size 1.0 1.0)) (justify left) hide))
  (property "Footprint" "" (id 2) (at 116.84 114.3 0) (effects (font (size 1.27 1.27)) hide))
  (property "Datasheet" "" (id 3) (at 116.84 114.3 0) (effects (font (size 1.27 1.27)) hide)) (pin "1"))

 (symbol (lib_id "goa-console:CHASSIS") (at 50.8 142.24 0) (unit 1) (in_bom yes) (on_board yes)
  (property "Reference" "#PWR005" (id 0) (at 50.8 147.24 0) (effects (font (size 1.27 1.27)) hide))
  (property "Value" "CHASSIS" (id 1) (at 52.699999999999996 144.24 0) (effects (font (size 1.0 1.0)) (justify left)))
  (property "Footprint" "" (id 2) (at 50.8 142.24 0) (effects (font (size 1.27 1.27)) hide))
  (property "Datasheet" "" (id 3) (at 50.8 142.24 0) (effects (font (size 1.27 1.27)) hide)) (pin "1"))

 (symbol (lib_id "goa-console:CHASSIS") (at 81.28 142.24 0) (unit 1) (in_bom yes) (on_board yes)
  (property "Reference" "#PWR006" (id 0) (at 81.28 147.24 0) (effects (font (size 1.27 1.27)) hide))
  (property "Value" "CHASSIS" (id 1) (at 83.18 144.24 0) (effects (font (size 1.0 1.0)) (justify left)))
  (property "Footprint" "" (id 2) (at 81.28 142.24 0) (effects (font (size 1.27 1.27)) hide))
  (property "Datasheet" "" (id 3) (at 81.28 142.24 0) (effects (font (size 1.27 1.27)) hide)) (pin "1"))

 (symbol (lib_id "power:GNDA") (at 204.47 55.88 0) (unit 1) (in_bom yes) (on_board yes)
  (property "Reference" "#PWR007" (id 0) (at 204.47 60.88 0) (effects (font (size 1.27 1.27)) hide))
  (property "Value" "GNDA" (id 1) (at 206.37 57.88 0) (effects (font (size 1.0 1.0)) (justify left) hide))
  (property "Footprint" "" (id 2) (at 204.47 55.88 0) (effects (font (size 1.27 1.27)) hide))
  (property "Datasheet" "" (id 3) (at 204.47 55.88 0) (effects (font (size 1.27 1.27)) hide)) (pin "1"))

 (symbol (lib_id "goa-console:CHASSIS") (at 204.47 71.12 0) (unit 1) (in_bom yes) (on_board yes)
  (property "Reference" "#PWR008" (id 0) (at 204.47 76.12 0) (effects (font (size 1.27 1.27)) hide))
  (property "Value" "CHASSIS" (id 1) (at 206.37 73.12 0) (effects (font (size 1.0 1.0)) (justify left)))
  (property "Footprint" "" (id 2) (at 204.47 71.12 0) (effects (font (size 1.27 1.27)) hide))
  (property "Datasheet" "" (id 3) (at 204.47 71.12 0) (effects (font (size 1.27 1.27)) hide)) (pin "1"))

 (symbol (lib_id "goa-console:CHASSIS") (at 204.47 86.36 0) (unit 1) (in_bom yes) (on_board yes)
  (property "Reference" "#PWR009" (id 0) (at 204.47 91.36 0) (effects (font (size 1.27 1.27)) hide))
  (property "Value" "CHASSIS" (id 1) (at 206.37 88.36 0) (effects (font (size 1.0 1.0)) (justify left)))
  (property "Footprint" "" (id 2) (at 204.47 86.36 0) (effects (font (size 1.27 1.27)) hide))
  (property "Datasheet" "" (id 3) (at 204.47 86.36 0) (effects (font (size 1.27 1.27)) hide)) (pin "1"))

 (symbol (lib_id "goa-console:CHASSIS") (at 204.47 106.68 0) (unit 1) (in_bom yes) (on_board yes)
  (property "Reference" "#PWR010" (id 0) (at 204.47 111.68 0) (effects (font (size 1.27 1.27)) hide))
  (property "Value" "CHASSIS" (id 1) (at 206.37 108.68 0) (effects (font (size 1.0 1.0)) (justify left)))
  (property "Footprint" "" (id 2) (at 204.47 106.68 0) (effects (font (size 1.27 1.27)) hide))
  (property "Datasheet" "" (id 3) (at 204.47 106.68 0) (effects (font (size 1.27 1.27)) hide)) (pin "1"))

 (symbol (lib_id "power:GNDA") (at 191.77 106.68 0) (unit 1) (in_bom yes) (on_board yes)
  (property "Reference" "#PWR011" (id 0) (at 191.77 111.68 0) (effects (font (size 1.27 1.27)) hide))
  (property "Value" "GNDA" (id 1) (at 193.67000000000002 108.68 0) (effects (font (size 1.0 1.0)) (justify left) hide))
  (property "Footprint" "" (id 2) (at 191.77 106.68 0) (effects (font (size 1.27 1.27)) hide))
  (property "Datasheet" "" (id 3) (at 191.77 106.68 0) (effects (font (size 1.27 1.27)) hide)) (pin "1"))

 (symbol (lib_id "goa-console:CHASSIS") (at 204.47 127.0 0) (unit 1) (in_bom yes) (on_board yes)
  (property "Reference" "#PWR012" (id 0) (at 204.47 132.0 0) (effects (font (size 1.27 1.27)) hide))
  (property "Value" "CHASSIS" (id 1) (at 206.37 129.0 0) (effects (font (size 1.0 1.0)) (justify left)))
  (property "Footprint" "" (id 2) (at 204.47 127.0 0) (effects (font (size 1.27 1.27)) hide))
  (property "Datasheet" "" (id 3) (at 204.47 127.0 0) (effects (font (size 1.27 1.27)) hide)) (pin "1"))

 (symbol (lib_id "goa-console:CHASSIS") (at 204.47 147.32 0) (unit 1) (in_bom yes) (on_board yes)
  (property "Reference" "#PWR013" (id 0) (at 204.47 152.32 0) (effects (font (size 1.27 1.27)) hide))
  (property "Value" "CHASSIS" (id 1) (at 206.37 149.32 0) (effects (font (size 1.0 1.0)) (justify left)))
  (property "Footprint" "" (id 2) (at 204.47 147.32 0) (effects (font (size 1.27 1.27)) hide))
  (property "Datasheet" "" (id 3) (at 204.47 147.32 0) (effects (font (size 1.27 1.27)) hide)) (pin "1"))

 (symbol (lib_id "power:GNDA") (at 191.77 147.32 0) (unit 1) (in_bom yes) (on_board yes)
  (property "Reference" "#PWR014" (id 0) (at 191.77 152.32 0) (effects (font (size 1.27 1.27)) hide))
  (property "Value" "GNDA" (id 1) (at 193.67000000000002 149.32 0) (effects (font (size 1.0 1.0)) (justify left) hide))
  (property "Footprint" "" (id 2) (at 191.77 147.32 0) (effects (font (size 1.27 1.27)) hide))
  (property "Datasheet" "" (id 3) (at 191.77 147.32 0) (effects (font (size 1.27 1.27)) hide)) (pin "1"))

 (symbol (lib_id "goa-console:CHASSIS") (at 204.47 167.64 0) (unit 1) (in_bom yes) (on_board yes)
  (property "Reference" "#PWR015" (id 0) (at 204.47 172.64 0) (effects (font (size 1.27 1.27)) hide))
  (property "Value" "CHASSIS" (id 1) (at 206.37 169.64 0) (effects (font (size 1.0 1.0)) (justify left)))
  (property "Footprint" "" (id 2) (at 204.47 167.64 0) (effects (font (size 1.27 1.27)) hide))
  (property "Datasheet" "" (id 3) (at 204.47 167.64 0) (effects (font (size 1.27 1.27)) hide)) (pin "1"))

 (symbol (lib_id "power:PWR_FLAG") (at 43.18 138.43 0) (unit 1) (in_bom no) (on_board no)
  (property "Reference" "#FLG02" (id 0) (at 43.18 138.43 0) (effects (font (size 1.27 1.27)) hide))
  (property "Value" "PWR_FLAG" (id 1) (at 43.18 133.98000000000002 0) (effects (font (size 1.27 1.27))))
  (property "Footprint" "" (id 2) (at 43.18 138.43 0) (effects (font (size 1.27 1.27)) hide))
  (property "Datasheet" "" (id 3) (at 43.18 138.43 0) (effects (font (size 1.27 1.27)) hide)) (pin "1"))

 (sheet_instances (path "" (page "1"))))
